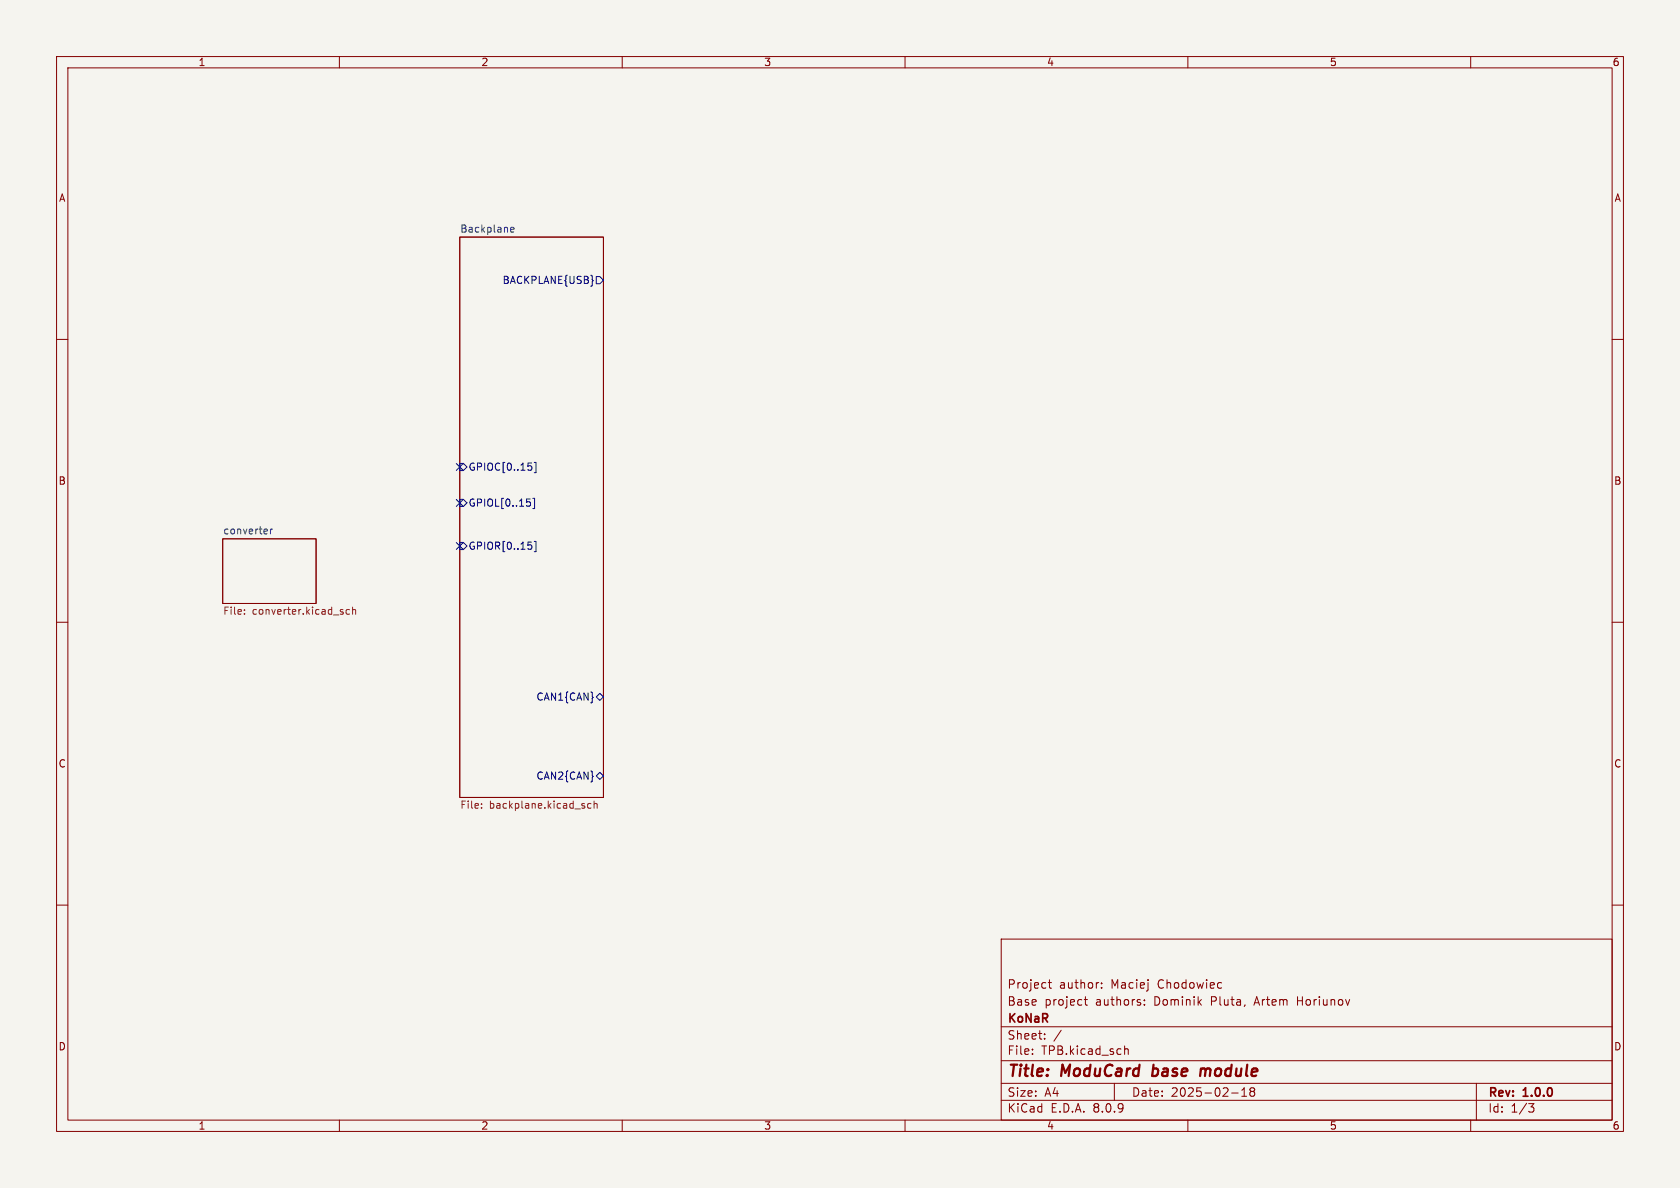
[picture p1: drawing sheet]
<svg xmlns="http://www.w3.org/2000/svg" width="297mm" height="210mm" viewBox="0 0 297 210" stroke-linecap="round" stroke-linejoin="round" font-family="sans-serif">
<path d="M0 0h297v210h-297z" fill="#f5f4ef" stroke="#f5f4ef" stroke-width=".18"/>
<g fill="none" stroke="#840000" stroke-width=".18">
<path d="M10 10h277v190h-277zM12 12h273v186h-273zM60 10v2M110 10v2M160 10v2M210 10v2M260 10v2M81.3 41.9h25.4v99.1h-25.4zM10 60h2M285 60h2M39.4 95.3h16.5v11.4h-16.5zM10 110h2"/>
<path d="M285 110h2M10 160h2M177 166h108v32h-108zM185.3 173.7h.6M185.5 173.2v1.3l.4 .2M191.7 176.7h.5M191.9 176.2v1.3l.3 .2M194.7 174.6v.1M194.7 173.8v.1M202.3 177.6v.1M202.3 176.8v.1M215.8 173.7l.2 .1"/>
<path d="M216 174.6l-.2 .1M285 160h2M60 198v2M110 198v2M160 198v2M177 194.5h108M177 191.5h108M177 187.5h108M177 181.5h108M182.5 186.3v.1M182.5 185.5v.1M184.7 183.6v.1"/>
<path d="M184.7 182.8v.1M187.6 182.1l-1.3 2M197 191.5v3M198.8 184.9v1.5M198.8 185.5l.2-.1 .4 .1 .1 .9M210 198v2M217.7 193.2h1.2M219.5 193.8h.9M219.5 192.7l.5-.4v1.5M221.2 192.9l-.2 .3v.5l.2 .1 .5-.1 .1-.2-.1-.4-.2-.2M221.2 192.9l-.2-.2 .2-.4 .5 .1 .1 .2-.3 .3M221.2 192.9h.3"/>
<path d="M260 198v2M261 191.5v6.5M270.2 195.1h1l-.5 .6 .4 .1 .1 .5-.3 .3h-.4"/>
</g>
<path d="M203.7 190.1l.2 .1M203.9 188.2l-.2 2M212.3 188.9l-.1 1.3M213.1 189a.57 .57 0 0 0-.8 .1M213.1 189.2l-.1 1" fill="none" stroke="#840000" stroke-width=".4"/>
<path d="M90.3 40.6l.6-.1-.1-.3h-.3l-.2 .2v.6h.5M47.8 93.5v.9M48.2 93.5l-.4 .3" fill="none" stroke="#006464" stroke-width=".18"/>
<path d="M43.2 108.5v.1M43.2 107.8v.1M61.8 107.8l-.4-.1-.2 .3 .1 .5h.5M62.3 107.9l.2-.2 .3 .1 .1 .8M62.3 107.3v1.3M85.1 142.8v.1M85.1 142.1v.1M104.5 142.1l-.4-.1-.2 .3 .1 .5h.5M105 142.2l.2-.2 .3 .1 .1 .8M105 141.6v1.3" fill="none" stroke="#725600" stroke-width=".18"/>
<g fill="none" stroke="#000084" stroke-width=".18">
<path d="M104.7 49.4l.2 .2-.2 .2M105.4 48.9h.6l.7 .6-.7 .7h-.6zM80.7 81.9l1.2 1.3M80.7 88.3l1.2 1.2M80.7 95.9l1.2 1.2M81.3 81.9h.6l.6 .7-.6 .6h-.6zM81.3 88.3h.6l.6 .6-.6 .6h-.6zM81.3 95.9h.6l.6 .6-.6 .7h-.6zM81.9 81.9l-1.2 1.3M81.9 88.3l-1.2 1.2M81.9 95.9l-1.2 1.2M93.1 88.2h.6"/>
<path d="M93.4 81.9h.6M93.4 95.8h.6M93.5 88.7l.3 .2v.3l-.3 .3M93.8 82.3l.2 .3v.3l-.2 .2M93.8 96.3l.2 .3v.3l-.2 .2M94.2 88.1h.3v1.8h-.3M94.5 81.7h.3v1.9h-.3M94.5 95.7h.3v1.8h-.3M105.4 123.2l.6-.6 .7 .6-.7 .6zM105.4 137.2l.6-.7 .7 .7-.7 .6z"/>
</g>
<g font-size="2.8" fill="#840000">
<text x="178" y="190.9">Title:</text>
<text x="187.7" y="190.9">ModuCard</text>
<text x="204.6" y="190.9">base</text>
<text x="213.8" y="190.9">module</text>
</g>
<g font-size="2.1" fill="#840000">
<text x="178" y="178">Base</text>
<text x="178" y="175">Project</text>
<text x="184.7" y="178">project</text>
<text x="187.2" y="175">author:</text>
<text x="193.7" y="178">authors:</text>
<text x="196.5" y="175">Maciej</text>
<text x="204.2" y="178">Dominik</text>
<text x="204.8" y="175">Chodowiec</text>
<text x="214.3" y="178">Pluta,</text>
<text x="222.2" y="178">Artem</text>
<text x="229.9" y="178">Horiunov</text>
<text x="178" y="184">Sheet:</text>
<text x="178" y="181.2">KoNaR</text>
<text x="178" y="186.7">File:</text>
<text x="184.1" y="186.7">TPB.kicad_sch</text>
<text x="178" y="196.9">KiCad</text>
<text x="178" y="194.1">Size:</text>
<text x="184.7" y="194.1">A4</text>
<text x="185.7" y="196.9">E.D.A.</text>
<text x="193.3" y="196.9">8.0.9</text>
<text x="200" y="194.1">Date:</text>
<text x="207" y="194.1">2025-02-18</text>
<text x="263" y="194.3">Rev:</text>
<text x="263" y="196.9">Id:</text>
<text x="267.1" y="196.9">1/3</text>
<text x="269.4" y="194.3">1.0.0</text>
</g>
<g font-size="1.8" fill="#840000">
<text x="35" y="11.9">1</text>
<text x="85" y="11.9">2</text>
<text x="135" y="11.9">3</text>
<text x="185" y="11.9">4</text>
<text x="235" y="11.9">5</text>
<text x="285" y="11.9">6</text>
<text x="10.3" y="35.9">A</text>
<text x="285.3" y="35.9">A</text>
<text x="10.3" y="85.9">B</text>
<text x="285.3" y="85.9">B</text>
<text x="10.3" y="135.9">C</text>
<text x="285.3" y="135.9">C</text>
<text x="10.3" y="185.9">D</text>
<text x="285.3" y="185.9">D</text>
<text x="35" y="199.9">1</text>
<text x="85" y="199.9">2</text>
<text x="135" y="199.9">3</text>
<text x="185" y="199.9">4</text>
<text x="235" y="199.9">5</text>
<text x="285" y="199.9">6</text>
</g>
<g font-size="1.8" fill="#006464">
<text x="81.3" y="41.2">Backplane</text>
<text x="39.4" y="94.5">converter</text>
</g>
<g font-size="1.8" fill="#000084">
<text x="88.7" y="50.4">BACKPLANE{USB}</text>
<text x="82.7" y="83.4">GPIOC[0..15]</text>
<text x="82.7" y="89.8">GPIOL[0..15]</text>
<text x="82.7" y="97.4">GPIOR[0..15]</text>
<text x="94.7" y="124.1">CAN1{CAN}</text>
<text x="94.7" y="138">CAN2{CAN}</text>
</g>
<g font-size="1.8" fill="#725600">
<text x="39.4" y="109">File:</text>
<text x="44.6" y="109">converter.kicad_sch</text>
<text x="81.3" y="143.3">File:</text>
<text x="86.5" y="143.3">backplane.kicad_sch</text>
</g>
</svg>
